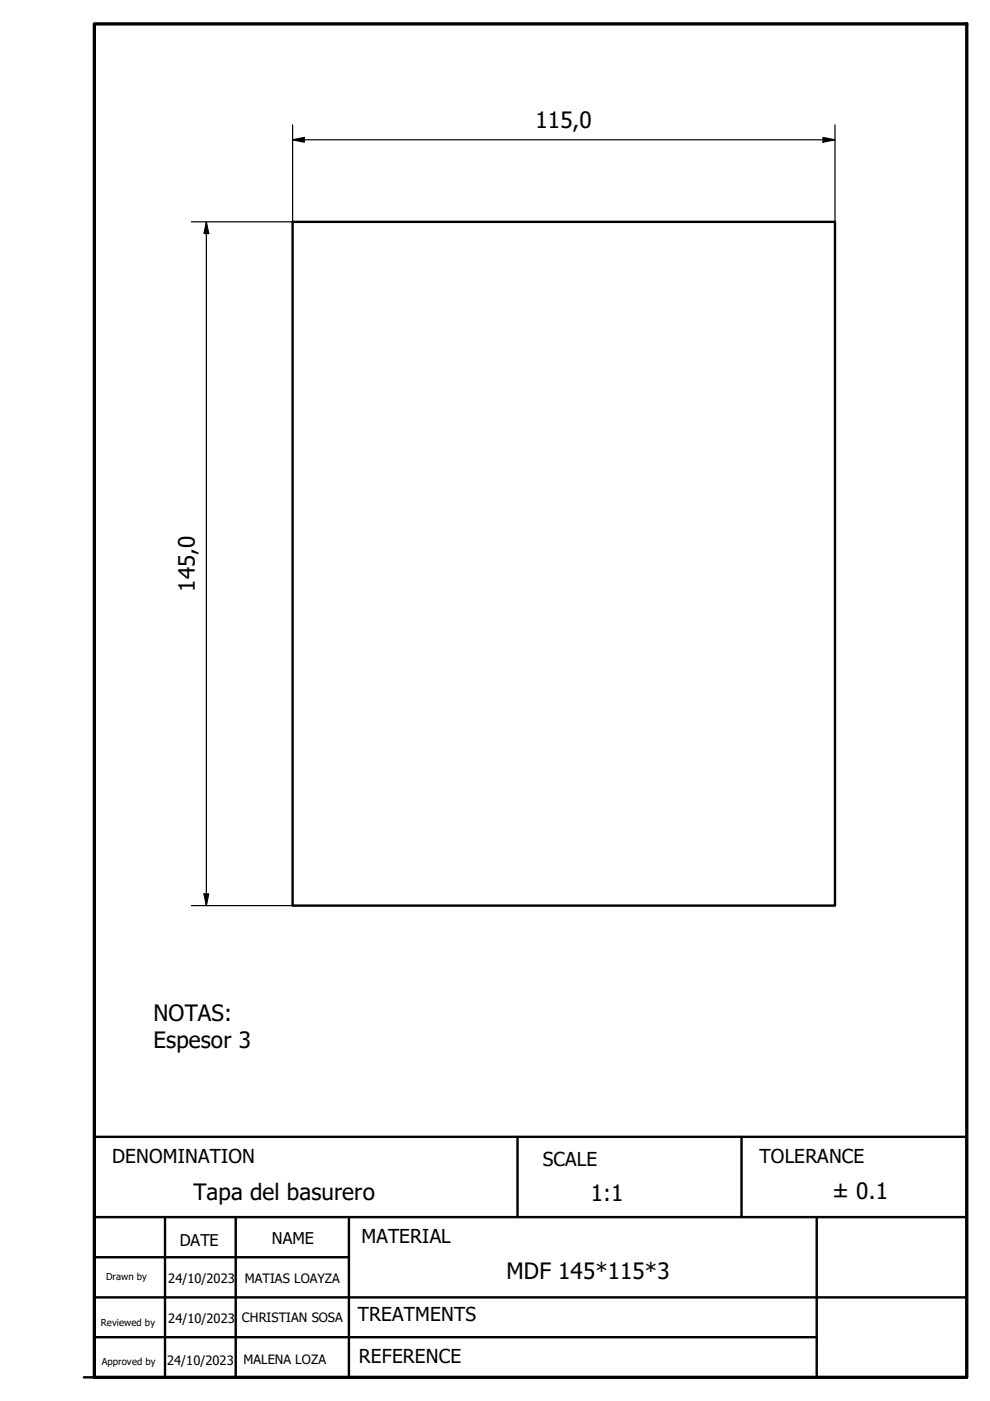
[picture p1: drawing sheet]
<svg xmlns="http://www.w3.org/2000/svg" width="210mm" height="297mm" viewBox="0 0 210 297" stroke-linecap="round" stroke-linejoin="round" font-family="sans-serif">
<!-- layer: Visible (ISO) -->
<path d="M62 47h115v145h-115z" fill="none" stroke="#000" stroke-width=".51"/>
<!-- layer: Border (ISO) -->
<path d="M20 5.1h185v286.9h-185z" fill="none" stroke="#000" stroke-width=".7"/>
<!-- layer: Title (ISO) -->
<path d="M20 258h185M35 258v34M50 258v34M74 258v34M109.7 241v17M157.2 241v17M173.2 258v34M20 275.1h185M20 266.6h54M17.8 292h187.2h-185v-51h185v51M20 283.5h153.2" fill="none" stroke="#000" stroke-width=".51"/>
<!-- layer: Dimension (ISO) -->
<path d="M62 29.6l2.5-.5v1zM62 29.6h115M62 26.5v20.5h-21.4M174.5 29.1l2.5 .5-2.5 .5zM177 26.5v20.5M43.8 47l.5 2.5h-1.1zM43.8 47v145M40.6 192h21.4M43.2 189.5h1.1l-.5 2.5z" fill="none" stroke="#000" stroke-width=".25"/>
<path d="M62 29.6l2.5-.5v1zM174.5 29.1l2.5 .5-2.5 .5zM43.8 47l.5 2.5h-1.1zM43.2 189.5h1.1l-.5 2.5z" fill="#000"/>
<g font-size="4.8">
<text x="113.5" y="27.2">115,0</text>
<text x="41.3" y="125.5" transform="rotate(-90 41.3 125.5)">145,0</text>
<text x="32.5" y="216.5">NOTAS:</text>
<text x="32.5" y="222.3">Espesor 3</text>
<text x="41" y="254.4">Tapa del basurero</text>
<text x="125.3" y="254.6">1:1</text>
<text x="176.5" y="254.2">± 0.1</text>
<text x="107.4" y="271.1">MDF 145*115*3</text>
</g>
<g font-size="4.1">
<text x="23.7" y="246.5">DENOMINATION</text>
<text x="115.1" y="247.1">SCALE</text>
<text x="161" y="246.7">TOLERANCE</text>
<text x="76.6" y="263.6">MATERIAL</text>
<text x="75.9" y="280.1">TREATMENTS</text>
<text x="76.1" y="289">REFERENCE</text>
</g>
<g font-size="3.4">
<text x="57.7" y="263.8">NAME</text>
<text x="38.1" y="264.1">DATE</text>
</g>
<g font-size="2.7">
<text x="35.7" y="272">24/10/2023</text>
<text x="51.9" y="272.1">MATIAS LOAYZA</text>
<text x="35.7" y="280.5">24/10/2023</text>
<text x="51.3" y="280.3">CHRISTIAN SOSA</text>
<text x="35.4" y="289.4">24/10/2023</text>
<text x="51.6" y="289.3">MALENA LOZA</text>
</g>
<g font-size="2">
<text x="22.5" y="271.4">Drawn by</text>
<text x="21.4" y="281.2">Reviewed by</text>
<text x="21.6" y="289.5">Approved by</text>
</g>
</svg>
